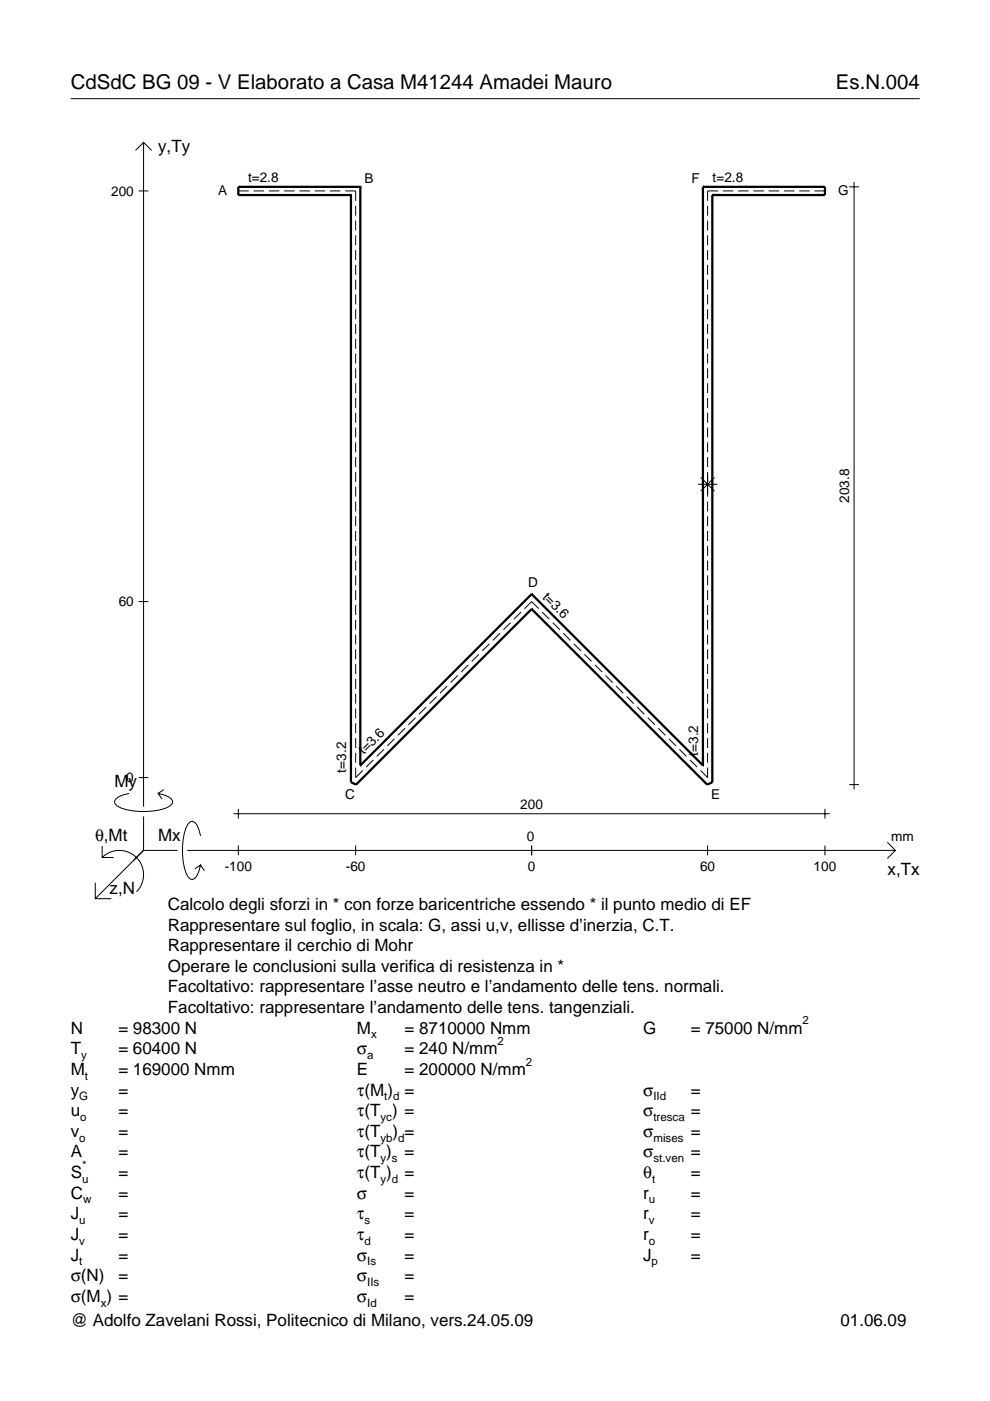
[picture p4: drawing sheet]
<svg xmlns="http://www.w3.org/2000/svg" width="210mm" height="297mm" viewBox="0 0 210 297" stroke-linecap="round" stroke-linejoin="round" font-family="sans-serif">
<g fill="none" stroke="#000" stroke-width=".21">
<path d="M15 20.9h180M28.7 31.9l1.7-1.7 1.8 1.7M30.4 30.2v140.8M180.1 39.6h2M181.1 38.6v128.8M29.4 40.5h2.1M50.5 40.5h2.2M53.8 40.5h2.2M57 40.5h2.2M60.2 40.5h2.3M63.5 40.5h2.2M66.7 40.5h2.2"/>
<path d="M70 40.5h2.2M73.2 40.5h2.2v2.1M75.4 43.6v2.1M75.4 46.8v2.1M75.4 49.9v2.1M75.4 53v2.1M75.4 56.2v2.1M75.4 59.3v2.1M150 43.6v2.1M150 46.8v2.1M150 49.9v2.1M150 53v2.1"/>
<path d="M150 56.2v2.1M150 59.3v2.1M152.2 40.5h-2.2v2.1M153.3 40.5h2.2M156.5 40.5h2.2M159.7 40.5h2.3M163 40.5h2.2M166.2 40.5h2.2M169.5 40.5h2.2M172.7 40.5h2.2M75.4 62.4v2.1M75.4 65.6v2.1"/>
<path d="M75.4 68.7v2.1M75.4 71.8v2.1M75.4 75v2.1M75.4 78.1v2.1M150 62.4v2.1M150 65.6v2.1M150 68.7v2.1M150 71.8v2.1M150 75v2.1M150 78.1v2.1M75.4 81.2v2.2M75.4 84.4v2.1"/>
<path d="M75.4 87.5v2.1M75.4 90.6v2.2M75.4 93.8v2.1M75.4 96.9v2.1M150 81.2v2.2M150 84.4v2.1M150 87.5v2.1M150 90.6v2.2M150 93.8v2.1M150 96.9v2.1M75.4 100.1v2.1M75.4 103.2v2.1"/>
<path d="M75.4 106.3v2.1M75.4 109.5v2.1M75.4 112.6v2.1M75.4 115.7v2.1M75.4 118.9v2.1M148 102.7h4.1M148.6 101.2l2.9 2.9M150 100.1v5.2M150 106.3v2.1M150 109.5v2.1M150 112.6v2.1M150 115.7v2.1"/>
<path d="M150 118.9v2.1M151.5 101.2l-2.9 2.9M29.4 127.6h2.1M75.4 122v2.1M75.4 125.1v2.1M75.4 128.3v2.1M75.4 131.4v2.1M75.4 134.5v2.1M75.4 137.7v2.1M101.5 138.7l-1.5 1.5M103.8 136.5l-1.5 1.5M106 134.3l-1.5 1.5"/>
<path d="M108.2 132l-1.5 1.5M110.5 129.8l-1.5 1.5M111.2 129.1l1.5-1.5 1.5 1.5M115 129.8l1.5 1.5M117.2 132l1.5 1.5M119.4 134.3l1.5 1.5M121.7 136.5l1.5 1.5M123.9 138.7l1.5 1.5M150 122v2.1M150 125.1v2.1M150 128.3v2.1M150 131.4v2.1"/>
<path d="M150 134.5v2.1M150 137.7v2.1M75.4 140.8v2.1M75.4 143.9v2.2M75.4 147.1v2.1M75.4 150.2v2.1M75.4 153.4v2.1M75.4 156.5v2.1M75.4 159.6v2.1M81.4 158.9l-1.5 1.5M83.6 156.6l-1.5 1.5M85.9 154.4l-1.5 1.5"/>
<path d="M88.1 152.2l-1.5 1.5M90.3 149.9l-1.5 1.5M92.6 147.7l-1.5 1.5M94.8 145.5l-1.5 1.5M97.1 143.2l-1.6 1.5M99.3 141l-1.5 1.5M126.1 141l1.6 1.5M128.4 143.2l1.5 1.5M130.6 145.5l1.5 1.5M132.9 147.7l1.5 1.5M135.1 149.9l1.5 1.5M137.3 152.2l1.5 1.5"/>
<path d="M139.6 154.4l1.5 1.5M141.8 156.6l1.5 1.5M144 158.9l1.6 1.5M150 140.8v2.1M150 143.9v2.2M150 147.1v2.1M150 150.2v2.1M150 153.4v2.1M150 156.5v2.1M150 159.6v2.1M21.7 179.4v2.4h2.4M27.3 168.2a3.6 3.6 0 0 0-3 1.7l.1 .5a5.6 5.6 0 0 0 3.8 1.5 13.4 13.4 0 0 0 7.8-1l.5-.5 .1-.5a3.6 3.6 0 0 0-3.1-1.7l.8 1.2"/>
<path d="M29.4 164.9h2.1M30.4 173.1v7.2M34.7 167.4l-1.2 .8M42.5 177.2a3.6 3.6 0 0 0-1.7-3.1l-.5 .2a5.7 5.7 0 0 0-1.5 3.7 13.3 13.3 0 0 0 1 7.9l.5 .5 .5 .1a3.6 3.6 0 0 0 1.7-3.1l-1.2 .8M49.5 172.5h126.4M50.5 171.5v2.1M50.5 179.3v2M75.4 162.8v2.1l1.5-1.5M75.4 179.3v2M79.2 161.1l-1.6 1.5M112.7 179.3v2M146.3 161.1l1.5 1.5"/>
<path d="M150 162.8v2.1l-1.5-1.5M150 179.3v2M174.9 171.5v2.1M174.9 179.3v2M180.1 166.4h2M188.1 178.6l1.7 1.7-1.7 1.7M20.2 187.2v3.3h3.4M21.7 181.8a5.1 5.1 0 0 1 7.2 0 5.1 5.1 0 0 1 0 7.3M30.4 180.3l-10.2 10.2M30.4 180.3h7.2M39.7 180.3h150.1M42.5 183.4l.8 1.2"/>
</g>
<g fill="none" stroke="#000" stroke-width=".48">
<path d="M76.4 39.6h.1M76.4 39.6h-25.9v1.8h23.9M76.4 39.6v122.7M149 39.6h.1M149 39.6h25.9v1.8h-23.9M149 39.6v122.7M74.4 41.4h.1M74.4 41.4v124.5l1.1 .5 37.2-37.3M151 41.4h.1M151 41.4v124.5l-1.1 .5-37.2-37.3M112.7 129.1h.1M112.7 126h.1"/>
<path d="M112.7 126l-36.3 36.3M112.7 126l36.3 36.3M76.4 162.3h.1M149 162.3h.1"/>
</g>
<g font-size="4.3">
<text x="15" y="18.9">CdSdC BG 09 - V Elaborato a Casa M41244 Amadei Mauro</text>
<text x="177.2" y="18.9">Es.N.004</text>
</g>
<g font-size="3.6">
<text x="33.5" y="32.3">y,Ty</text>
<text x="24.3" y="166.9">My</text>
<text x="20.1" y="178.2">θ,Mt</text>
<text x="33.5" y="178.2">Mx</text>
<text x="188.2" y="185.5">x,Tx</text>
<text x="23.2" y="189.6">z,N</text>
<text x="35.6" y="192.9">Calcolo degli sforzi in * con forze baricentriche essendo * il punto medio di EF</text>
<text x="35.6" y="197.3">Rappresentare sul foglio, in scala: G, assi u,v, ellisse d’inerzia, C.T.</text>
<text x="35.6" y="201.7">Rappresentare il cerchio di Mohr</text>
<text x="35.6" y="206">Operare le conclusioni sulla verifica di resistenza in *</text>
<text x="35.6" y="210.4">Facoltativo: rappresentare l’asse neutro e l’andamento delle tens. normali.</text>
<text x="35.6" y="214.8">Facoltativo: rappresentare l’andamento delle tens. tangenziali.</text>
<text x="15" y="219.2">N</text>
<text x="25.1" y="219.2">= 98300 N</text>
<text x="75.7" y="219.2">M</text>
<text x="85.8" y="219.2">= 8710000 Nmm</text>
<text x="136.4" y="219.2">G</text>
<text x="146.5" y="219.2">= 75000 N/mm</text>
<text x="15" y="227.9">M</text>
<text x="15" y="223.5">T</text>
<text x="25.1" y="223.5">= 60400 N</text>
<text x="25.1" y="227.9">= 169000 Nmm</text>
<text x="75.7" y="223.5">σ</text>
<text x="75.7" y="227.9">E</text>
<text x="85.8" y="223.5">= 240 N/mm</text>
<text x="85.8" y="227.9">= 200000 N/mm</text>
<text x="15" y="232.3">y</text>
<text x="25.1" y="232.3">=</text>
<text x="75.7" y="232.3">τ(M ) =</text>
<text x="136.4" y="232.3">σ</text>
<text x="146.5" y="232.3">=</text>
<text x="15" y="236.7">u</text>
<text x="25.1" y="236.7">=</text>
<text x="75.7" y="236.7">τ(T ) =</text>
<text x="136.4" y="236.7">σ</text>
<text x="146.5" y="236.7">=</text>
<text x="15" y="241">v</text>
<text x="15" y="245.4">A</text>
<text x="25.1" y="241">=</text>
<text x="25.1" y="245.4">=</text>
<text x="75.7" y="245.4">τ(T )</text>
<text x="75.7" y="241">τ(T</text>
<text x="83.3" y="241">) =</text>
<text x="85.8" y="245.4">=</text>
<text x="136.4" y="241">σ</text>
<text x="136.4" y="245.4">σ</text>
<text x="146.5" y="241">=</text>
<text x="146.5" y="245.4">=</text>
<text x="15" y="249.8">S</text>
<text x="25.1" y="249.8">=</text>
<text x="75.7" y="249.8">τ(T )</text>
<text x="85.8" y="249.8">=</text>
<text x="136.4" y="249.8">θ</text>
<text x="146.5" y="249.8">=</text>
<text x="15" y="254.2">C</text>
<text x="25.1" y="254.2">=</text>
<text x="75.7" y="254.2">σ</text>
<text x="85.8" y="254.2">=</text>
<text x="136.4" y="254.2">r</text>
<text x="146.5" y="254.2">=</text>
<text x="15" y="258.5">J</text>
<text x="15" y="262.9">J</text>
<text x="25.1" y="258.5">=</text>
<text x="25.1" y="262.9">=</text>
<text x="75.7" y="258.5">τ</text>
<text x="75.7" y="262.9">τ</text>
<text x="85.8" y="258.5">=</text>
<text x="85.8" y="262.9">=</text>
<text x="136.4" y="258.5">r</text>
<text x="136.4" y="262.9">r</text>
<text x="146.5" y="258.5">=</text>
<text x="146.5" y="262.9">=</text>
<text x="15" y="267.3">J</text>
<text x="25.1" y="267.3">=</text>
<text x="75.7" y="267.3">σ</text>
<text x="85.8" y="267.3">=</text>
<text x="136.4" y="267.3">J</text>
<text x="146.5" y="267.3">=</text>
<text x="15" y="271.7">σ(N)</text>
<text x="25.1" y="271.7">=</text>
<text x="75.7" y="271.7">σ</text>
<text x="85.8" y="271.7">=</text>
<text x="15" y="281.2">@ Adolfo Zavelani Rossi, Politecnico di Milano, vers.24.05.09</text>
<text x="15" y="276">σ(M ) =</text>
<text x="75.7" y="276">σ</text>
<text x="85.8" y="276">=</text>
<text x="178.2" y="281.2">01.06.09</text>
</g>
<g font-size="2.9">
<text x="23.6" y="41.5">200</text>
<text x="46.2" y="41.4">A</text>
<text x="52.6" y="38.6">t=2.8</text>
<text x="77.3" y="38.8">B</text>
<text x="146.6" y="38.8">F</text>
<text x="151.1" y="38.6">t=2.8</text>
<text x="177.7" y="41.4">G</text>
<text x="180.1" y="106.6" transform="rotate(-90 180.1 106.6)">203.8</text>
<text x="112" y="124.5">D</text>
<text x="25.2" y="128.6">60</text>
<text x="114.9" y="126.7" transform="rotate(45 114.9 126.7)">t=3.6</text>
<text x="77.1" y="160.1" transform="rotate(-45 77.1 160.1)">t=3.6</text>
<text x="148" y="160.2" transform="rotate(-90 148 160.2)">t=3.2</text>
<text x="26.8" y="165.9">0</text>
<text x="73.4" y="163.8" transform="rotate(-90 73.4 163.8)">t=3.2</text>
<text x="73.2" y="169.4">C</text>
<text x="110.3" y="171.5">200</text>
<text x="150.8" y="169.4">E</text>
<text x="111.7" y="178.2">0</text>
<text x="189" y="178.2">mm</text>
<text x="47.6" y="184.7">-100</text>
<text x="73.3" y="184.7">-60</text>
<text x="111.9" y="184.7">0</text>
<text x="148.4" y="184.7">60</text>
<text x="172.5" y="184.7">100</text>
</g>
<g font-size="2.4">
<text x="78.7" y="220.2">x</text>
<text x="105.5" y="221.5">2</text>
<text x="170.2" y="217.2">2</text>
<text x="17.2" y="224.5">y</text>
<text x="77.9" y="224.5">a</text>
<text x="111.5" y="225.9">2</text>
<text x="16.8" y="233.3">G</text>
<text x="18" y="228.9">t</text>
<text x="81.5" y="233.3">t d</text>
<text x="138.5" y="233.3">IId</text>
<text x="17" y="237.7">o</text>
<text x="80.7" y="237.7">yc</text>
<text x="138.5" y="237.7">tresca</text>
<text x="16.8" y="242">o</text>
<text x="80.7" y="242">yb d</text>
<text x="138.5" y="242">mises</text>
<text x="17.4" y="250.8">u</text>
<text x="17.4" y="247.8">*</text>
<text x="80.7" y="246.4">y s</text>
<text x="80.7" y="250.8">y d</text>
<text x="138.2" y="250.8">t</text>
<text x="138.5" y="246.4">st.ven</text>
<text x="17.6" y="255.2">w</text>
<text x="137.6" y="255.2">u</text>
<text x="16.8" y="259.5">u</text>
<text x="16.8" y="263.9">v</text>
<text x="77.3" y="259.5">s</text>
<text x="77.3" y="263.9">d</text>
<text x="137.6" y="259.5">v</text>
<text x="137.6" y="263.9">o</text>
<text x="16.8" y="268.3">t</text>
<text x="77.9" y="268.3">Is</text>
<text x="138.2" y="268.3">p</text>
<text x="77.9" y="272.7">IIs</text>
<text x="21.4" y="277">x</text>
<text x="77.9" y="277">Id</text>
</g>
</svg>
